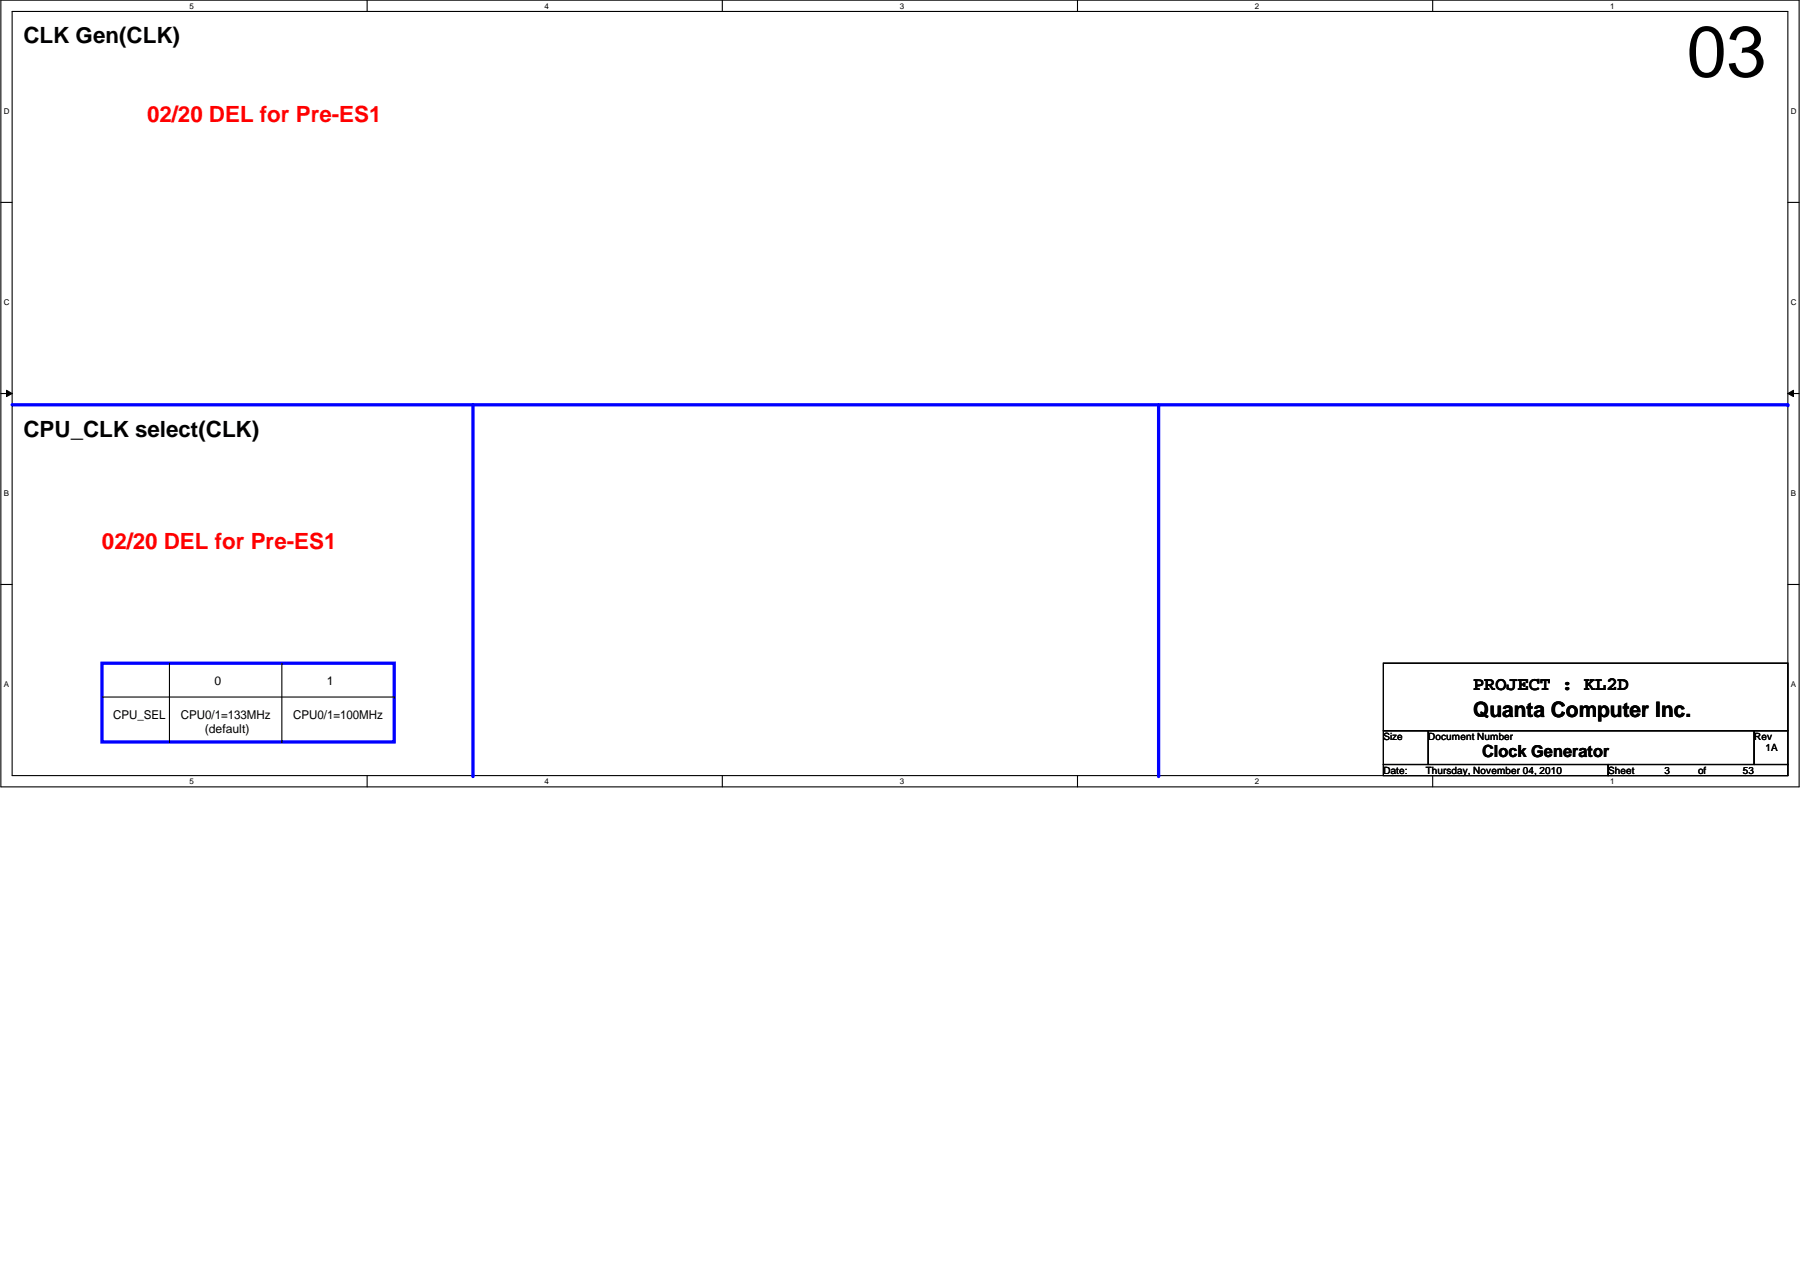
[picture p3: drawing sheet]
<svg xmlns="http://www.w3.org/2000/svg" width="420mm" height="297mm" viewBox="0 0 420 297" stroke-linecap="round" stroke-linejoin="round" font-family="sans-serif">
<path d="M.2 0h418.6v183.2h-418.6zM2.8 2.7h413.4v177.9h-413.4z" fill="none" stroke="#000" stroke-width=".25"/>
<g fill="#fff">
<path d="M44.1 .3h1.1v2.1h-1.1z"/>
<path d="M44.1 180.8h1.1v2.1h-1.1z"/>
</g>
<path d="M85.5 0v2.7M85.5 180.6v2.6" fill="none" stroke="#000" stroke-width=".25"/>
<g fill="#fff">
<path d="M126.8 .3h1v2.1h-1z"/>
<path d="M126.8 180.8h1v2.1h-1z"/>
</g>
<path d="M168.1 0v2.7M168.1 180.6v2.6" fill="none" stroke="#000" stroke-width=".25"/>
<g fill="#fff">
<path d="M209.5 .3h1v2.1h-1z"/>
<path d="M209.5 180.8h1v2.1h-1z"/>
</g>
<path d="M250.8 0v2.7M250.8 180.6v2.6" fill="none" stroke="#000" stroke-width=".25"/>
<g fill="#fff">
<path d="M292.1 .3h1v2.1h-1z"/>
<path d="M292.1 180.8h1v2.1h-1z"/>
</g>
<path d="M333.5 0v2.7M333.5 180.6v2.6" fill="none" stroke="#000" stroke-width=".25"/>
<g fill="#fff">
<path d="M374.8 .3h1v2.1h-1z"/>
<path d="M374.8 180.8h1v2.1h-1z"/>
<path d="M.9 24.9h1.3v2.1h-1.3z"/>
<path d="M416.8 24.9h1.4v2.1h-1.4z"/>
<path d="M.9 69.3h1.3v2.1h-1.3z"/>
<path d="M416.8 69.3h1.4v2.1h-1.4z"/>
</g>
<path d="M.2 47.1h2.6M416.2 47.1h2.6" fill="none" stroke="#000" stroke-width=".25"/>
<g fill="#fff">
<path d="M.9 113.8h1.2v2.1h-1.2z"/>
<path d="M416.8 113.8h1.3v2.1h-1.3z"/>
</g>
<path d="M.2 91.6h2.6M416.2 91.6h2.6" fill="none" stroke="#000" stroke-width=".25"/>
<path d="M1.5 90.8l1.3 .8-1.3 .7zM416.2 91.6l1.3-.8v1.5z" fill="#000"/>
<path d="M1.5 90.8l1.3 .8-1.3 .7zM416.2 91.6l1.3-.8v1.5z" fill="none" stroke="#000" stroke-width=".23"/>
<g fill="#fff">
<path d="M.9 158.3h1.2v2.1h-1.2z"/>
<path d="M416.8 158.3h1.3v2.1h-1.3z"/>
</g>
<g fill="none" stroke="#000" stroke-width=".25">
<path d="M.2 136.1h2.6M416.2 136.1h2.6M39.4 154.4v18.3M65.6 154.4v18.3M322 154.4h94.2v15.7h-94.2zM23.7 162.3h68.1M39.4 172.7h.1M65.6 172.7h.1M91.8 162.3h.1M322 170.1h10.5v7.9h-10.5zM322 178h52.3v2.6h-52.3zM332.5 170.1h75.8v7.9h-75.8z"/>
<path d="M374.3 178h41.9v2.6h-41.9zM408.3 170.1h7.9v7.9h-7.9z"/>
</g>
<path d="M2.8 94.2h413.4M23.7 154.4h68.1v18.3h-68.1z" fill="none" stroke="#00f" stroke-width=".76"/>
<circle cx="416.2" cy="94.2" r=".38" fill="#00f"/>
<path d="M269.7 94.2v86.4" fill="none" stroke="#00f" stroke-width=".76"/>
<circle cx="269.7" cy="180.6" r=".38" fill="#00f"/>
<path d="M110.1 94.2v86.4" fill="none" stroke="#00f" stroke-width=".76"/>
<circle cx="110.1" cy="180.6" r=".38" fill="#00f"/>
<text font-size="16.7" x="392.6" y="17.8">03</text>
<g font-size="5.2">
<text x="5.4" y="10.1">CLK Gen(CLK)</text>
<text x="5.4" y="101.7">CPU_CLK select(CLK)</text>
</g>
<g font-size="5.2" fill="#f00">
<text x="34.2" y="28.4">02/20 DEL for Pre-ES1</text>
<text x="23.7" y="127.8">02/20 DEL for Pre-ES1</text>
</g>
<text font-size="5" x="342.9" y="166.8">Quanta Computer Inc.</text>
<text font-size="4.4" x="342.9" y="160.7">PROJECT : KL2D</text>
<text font-size="3.9" x="345" y="176.1">Clock Generator</text>
<g font-size="2.8">
<text x="49.9" y="159.6">0</text>
<text x="76.1" y="159.6">1</text>
<text x="26.4" y="167.4">CPU_SEL</text>
<text x="42.1" y="167.4">CPU0/1=133MHz</text>
<text x="68.2" y="167.4">CPU0/1=100MHz</text>
<text x="47.7" y="170.7">(default)</text>
</g>
<g font-size="2.3">
<text x="322" y="172.3">Size</text>
<text x="332.5" y="172.3">Document Number</text>
<text x="408.3" y="172.3">Rev</text>
<text x="411" y="174.9">1A</text>
<text x="322" y="180.1">Date:</text>
<text x="331.9" y="180.1">Thursday, November 04, 2010</text>
<text x="374.3" y="180.1">Sheet</text>
<text x="387.4" y="180.1">3</text>
<text x="395.3" y="180.1">of</text>
<text x="405.7" y="180.1">53</text>
</g>
<g font-size="1.9">
<text x="44.1" y="2">5</text>
<text x="126.8" y="2">4</text>
<text x="209.5" y="2">3</text>
<text x="292.1" y="2">2</text>
<text x="374.8" y="2">1</text>
<text x=".9" y="26.5">D</text>
<text x="416.8" y="26.5">D</text>
<text x=".9" y="71">C</text>
<text x="416.8" y="71">C</text>
<text x=".9" y="115.5">B</text>
<text x="416.8" y="115.5">B</text>
<text x=".9" y="159.9">A</text>
<text x="416.8" y="159.9">A</text>
<text x="44.1" y="182.5">5</text>
<text x="126.8" y="182.5">4</text>
<text x="209.5" y="182.5">3</text>
<text x="292.1" y="182.5">2</text>
<text x="374.8" y="182.5">1</text>
</g>
</svg>
